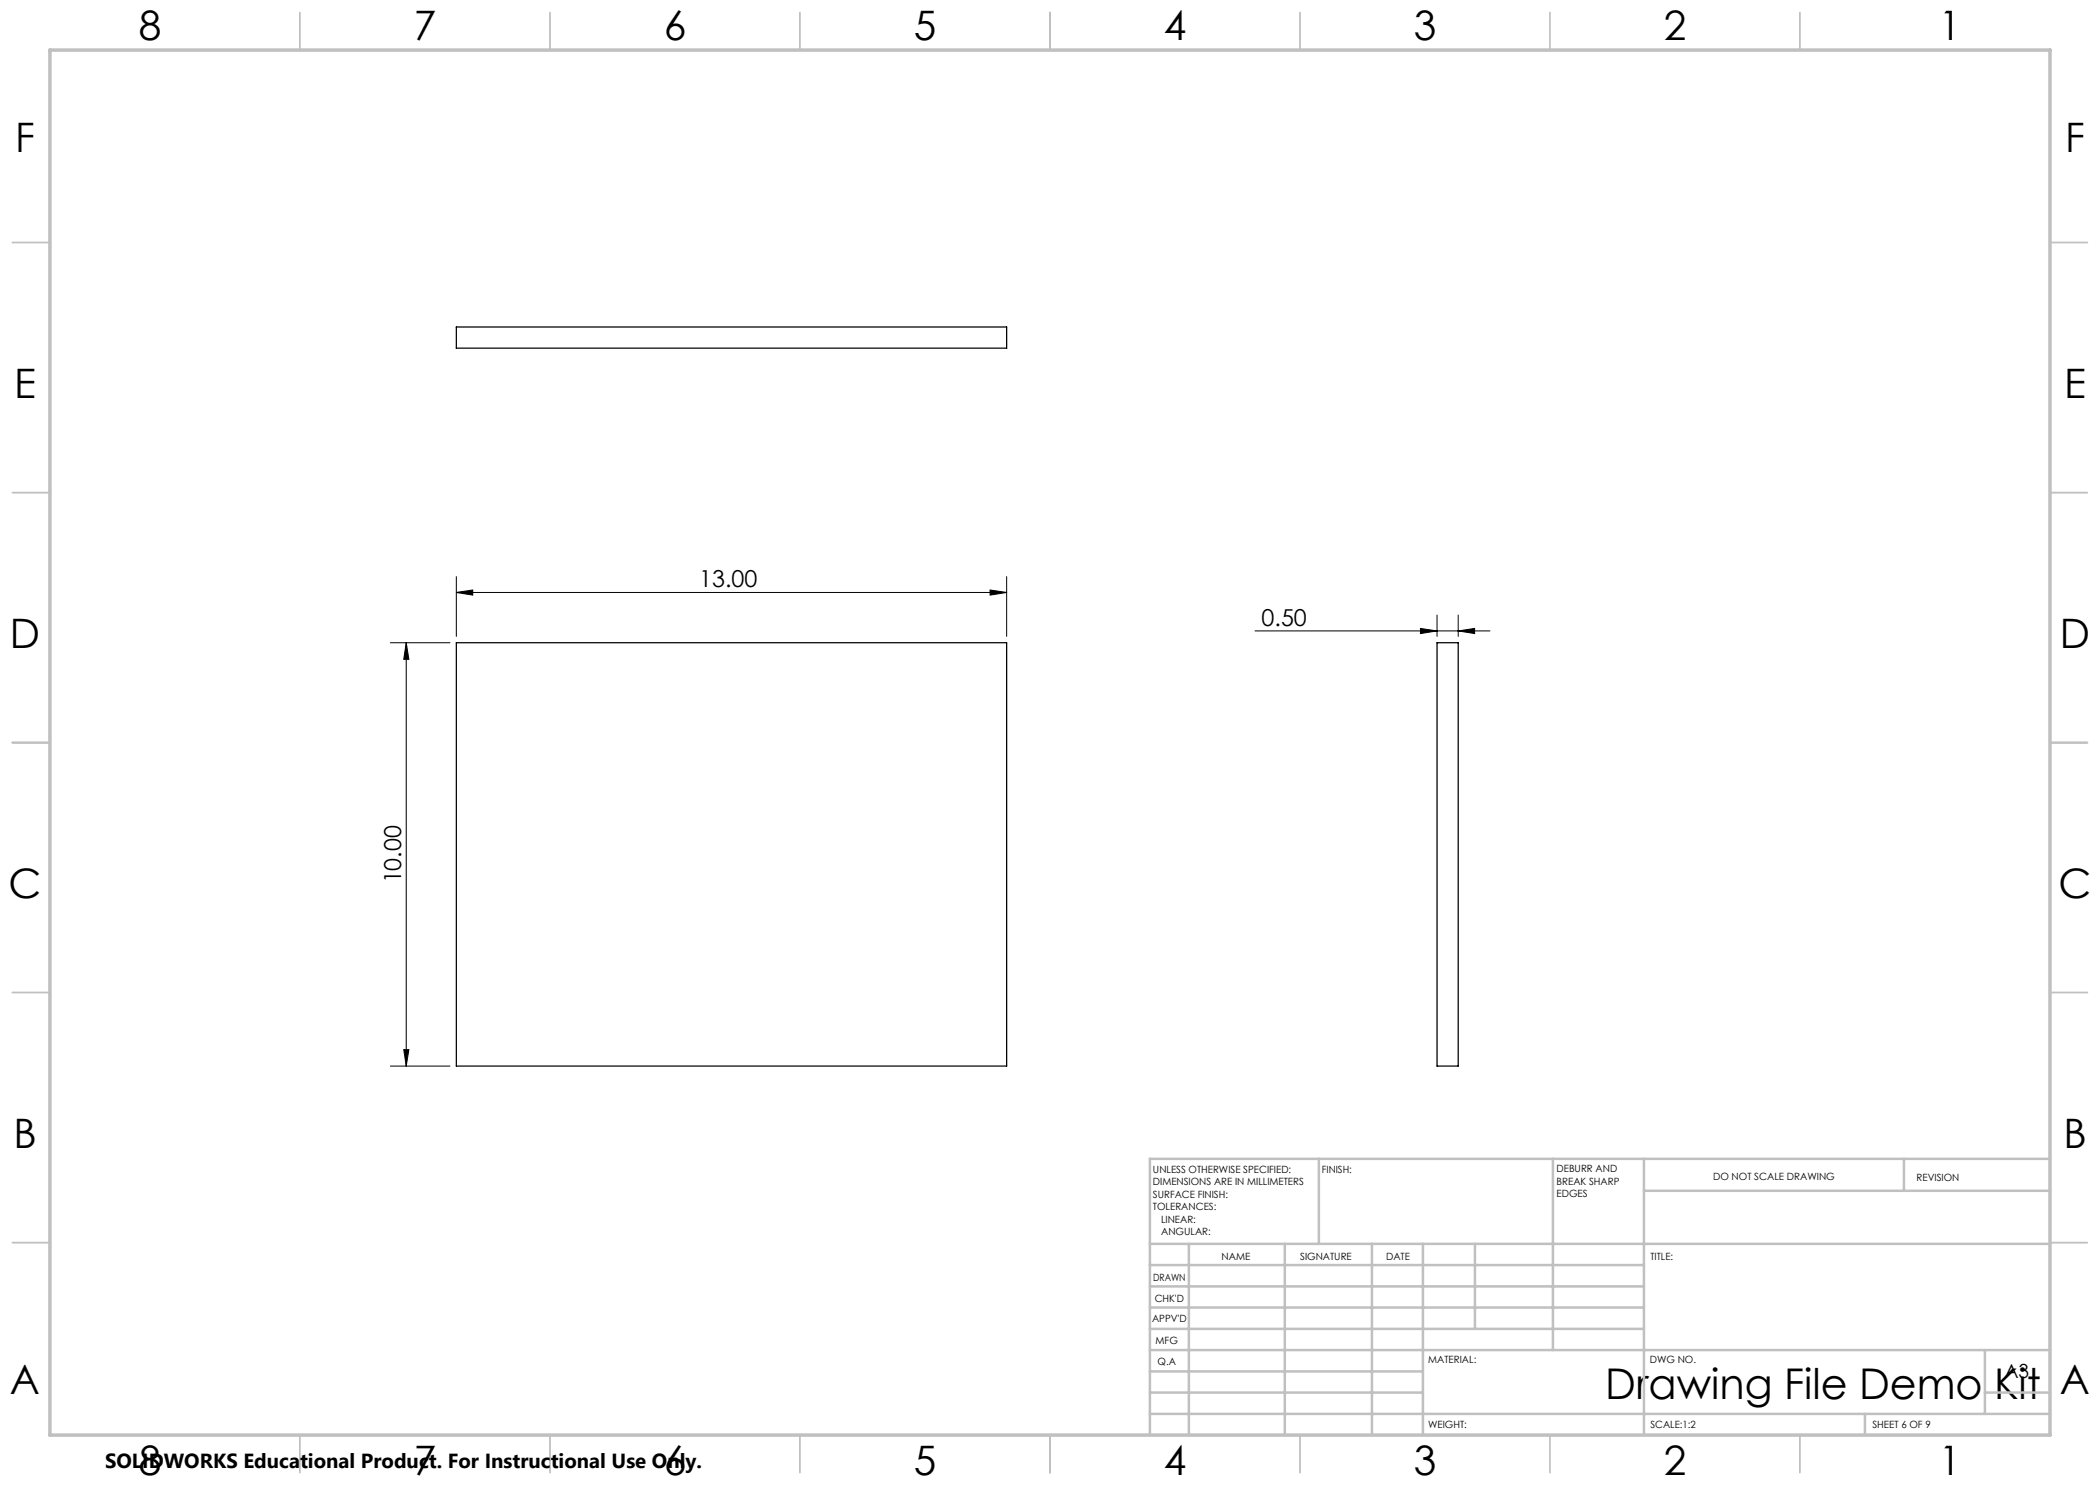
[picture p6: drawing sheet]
<svg xmlns="http://www.w3.org/2000/svg" width="420mm" height="297mm" viewBox="0 0 420 297" stroke-linecap="round" stroke-linejoin="round" font-family="sans-serif">
<path d="M91.3 65.4h110v4.2h-110zM91.3 128.5h110v84.7h-110zM287.4 128.5h4.2v84.7h-4.2z" fill="none" stroke="#000" stroke-width=".25"/>
<g fill="none" stroke="#000" stroke-width=".2">
<path d="M91.3 118.5l3.2-.5v1zM91.3 115.3v12M91.3 118.5h110M198 118l3.3 .5-3.3 .5zM201.3 115.3v12M78.1 128.5h11.9M81.2 128.5l.6 3.4h-1zM81.2 128.5v84.7M251 126.2h47M284.1 125.7l3.3 .5-3.3 .5zM287.4 123v4.3M291.6 126.2l3.3-.5v1z"/>
<path d="M291.6 123v4.3M78.1 213.2h11.9M80.8 209.9h1l-.6 3.3z"/>
</g>
<g fill="none" stroke="#c0c0c0" stroke-width=".35">
<path d="M60 2.5v7.5M110 2.5v7.5M160 2.5v7.5M210 2.5v7.5M260 2.5v7.5M310 2.5v7.5M360 2.5v7.5M2.5 48.5h7.5M410 48.5h7.5M2.5 98.5h7.5M410 98.5h7.5M2.5 148.5h7.5"/>
<path d="M410 148.5h7.5M2.5 198.5h7.5M410 198.5h7.5M2.5 248.5h7.5M410 248.5h7.5M60 287v7.5M110 287v7.5M160 287v7.5M210 287v7.5M260 287v7.5M310 287v7.5M360 287v7.5"/>
</g>
<g fill="none" stroke="#c0c0c0" stroke-width=".5">
<path d="M263.8 231.8v17M310.6 231.8v38.2M328.8 231.8v55.2M328.8 238.2h81.2M380.8 231.8v6.4M410 231.8h-180v55.2M230 248.8h180M230 257.3h98.8M230 253h98.8M237.8 248.8v38.2M257 248.8v38.2M274.4 248.8v38.2"/>
<path d="M284.6 248.8v38.2M295 248.8v17M230 265.8h98.8M230 261.5h98.8M230 278.5h54.6M230 274.3h54.6M230 270h180M397 278.5h13M397 270v12.8M230 282.8h180M373 282.8v4.2"/>
</g>
<path d="M10 10h400v277h-400z" fill="none" stroke="#c0c0c0" stroke-width=".7"/>
<g fill="#000">
<path d="M198 118l3.3 .5-3.3 .5zM91.3 118.5l3.2-.5v1z"/>
<path d="M81.2 128.5l.6 3.4h-1zM80.8 209.9h1l-.6 3.3z"/>
<path d="M284.1 125.7l3.3 .5-3.3 .5zM291.6 126.2l3.3-.5v1z"/>
</g>
<text font-size="8.5" x="321.1" y="279.7">Drawing File Demo Kit</text>
<g font-size="8.1">
<text x="27.7" y="8">8</text>
<text x="82.7" y="8">7</text>
<text x="132.7" y="8">6</text>
<text x="182.7" y="8">5</text>
<text x="232.7" y="8">4</text>
<text x="282.7" y="8">3</text>
<text x="332.7" y="8">2</text>
<text x="387.7" y="8">1</text>
<text x="3" y="30.4">F</text>
<text x="413" y="30.4">F</text>
<text x="2.8" y="79.6">E</text>
<text x="412.8" y="79.6">E</text>
<text x="2" y="129.6">D</text>
<text x="412" y="129.6">D</text>
<text x="1.7" y="179.6">C</text>
<text x="411.7" y="179.6">C</text>
<text x="2.7" y="229.6">B</text>
<text x="412.7" y="229.6">B</text>
<text x="2" y="278.9">A</text>
<text x="412" y="278.9">A</text>
<text x="27.7" y="295">8</text>
<text x="82.7" y="295">7</text>
<text x="132.7" y="295">6</text>
<text x="182.7" y="295">5</text>
<text x="232.7" y="295">4</text>
<text x="282.7" y="295">3</text>
<text x="332.7" y="295">2</text>
<text x="387.7" y="295">1</text>
</g>
<g font-size="4.7">
<text x="139.9" y="117.5">13.00</text>
<text x="252.3" y="125.2">0.50</text>
<text x="80.3" y="176.7" transform="rotate(-90 80.3 176.7)">10.00</text>
</g>
<text font-size="4.1" x="21" y="293.7">SOLIDWORKS Educational Product. For Instructional Use Only.</text>
<text font-size="3.9" x="400.9" y="275.5">A3</text>
<g font-size="2">
<text x="230.6" y="234.6">UNLESS OTHERWISE SPECIFIED:</text>
<text x="230.6" y="237.1">DIMENSIONS ARE IN MILLIMETERS</text>
<text x="230.6" y="239.6">SURFACE FINISH:</text>
<text x="264.4" y="234.6">FINISH:</text>
<text x="311.3" y="234.5">DEBURR AND</text>
<text x="311.3" y="237">BREAK SHARP</text>
<text x="311.3" y="239.5">EDGES</text>
<text x="342.6" y="236">DO NOT SCALE DRAWING</text>
<text x="383.3" y="236.2">REVISION</text>
<text x="230.6" y="242.1">TOLERANCES:</text>
<text x="232.2" y="244.6">LINEAR:</text>
<text x="232.2" y="247.1">ANGULAR:</text>
<text x="244.3" y="252">NAME</text>
<text x="260" y="251.9">SIGNATURE</text>
<text x="277.2" y="251.9">DATE</text>
<text x="330.1" y="251.9">TITLE:</text>
<text x="230.6" y="256.1">DRAWN</text>
<text x="230.9" y="260.3">CHK'D</text>
<text x="230.4" y="264.4">APPV'D</text>
<text x="231.1" y="268.8">MFG</text>
<text x="231.5" y="273">Q.A</text>
<text x="285.6" y="272.5">MATERIAL:</text>
<text x="330" y="272.5">DWG NO.</text>
<text x="285.6" y="285.5">WEIGHT:</text>
<text x="330.1" y="285.6">SCALE:1:2</text>
<text x="374.5" y="285.6">SHEET 6 OF 9</text>
</g>
</svg>
